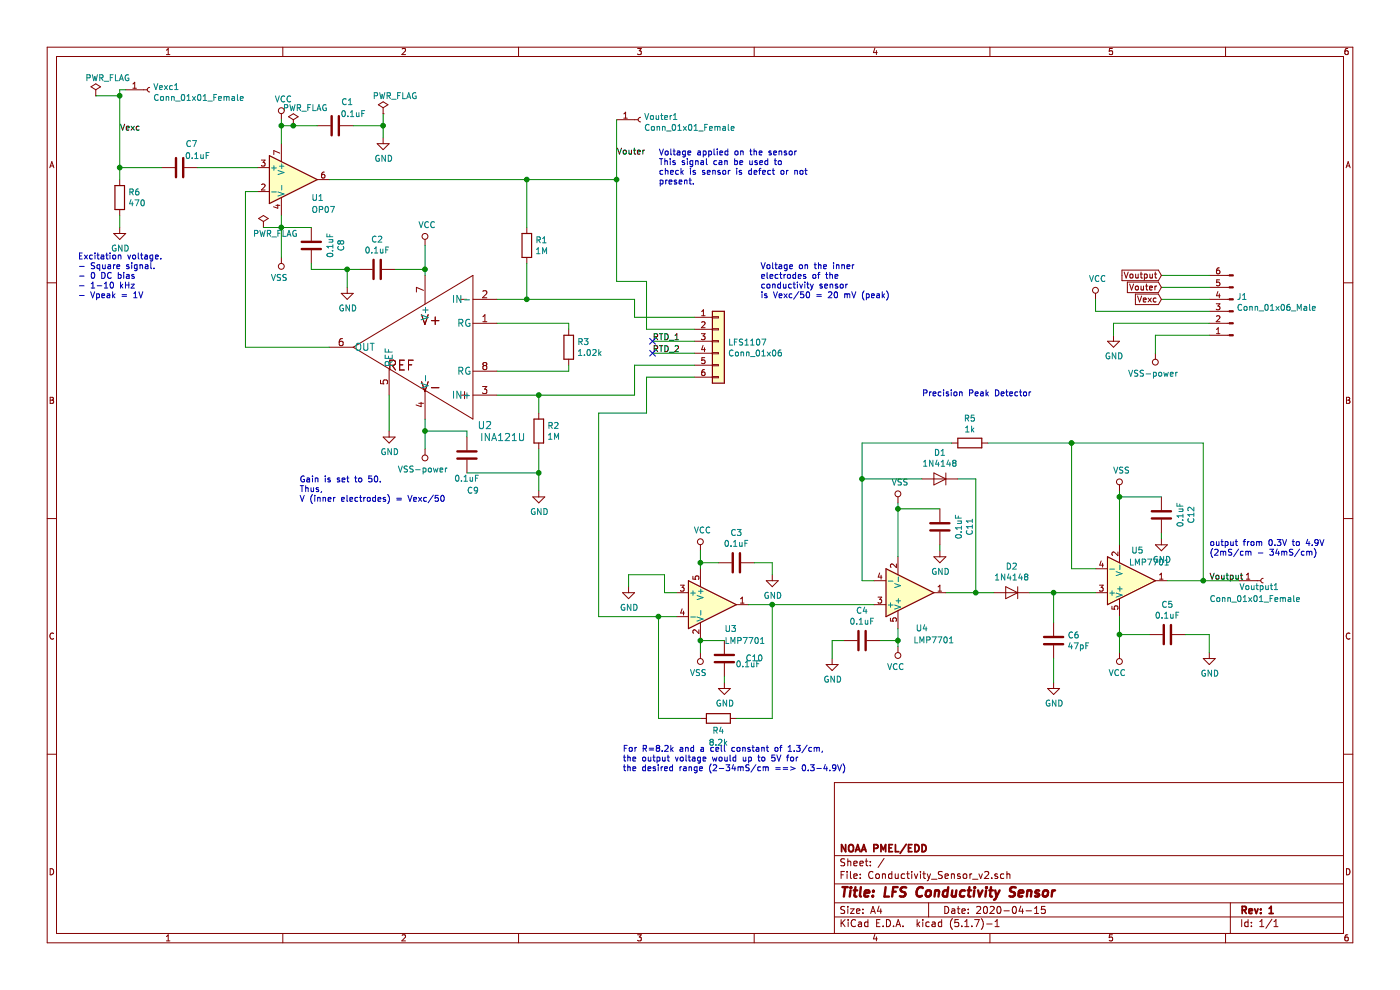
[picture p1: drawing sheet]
EESchema Schematic File Version 4
EELAYER 30 0
EELAYER END
$Descr A4 11693 8268
encoding utf-8
Sheet 1 1
Title "LFS Conductivity Sensor"
Date "2020-04-15"
Rev "1"
Comp "NOAA PMEL/EDD"
Comment1 ""
Comment2 ""
Comment3 ""
Comment4 ""
$EndDescr
$Comp
L Conductivity_Sensor-rescue:INA121U-TI_INA121 U2
U 1 1
P 3450 2900
F 0 "U2" H 2850 2250 60  0000 C CNN
F 1 "INA121U" H 2700 2150 60  0000 C CNN
F 2 "Package_SO:SO-8_3.9x4.9mm_P1.27mm" H 3450 2840 60  0001 C CNN
F 3 "http://www.ti.com/lit/gpn/ina121" H 3450 2900 60  0001 C CNN
F 4 "INA121U/2K5" H 3450 2900 50  0001 C CNN "Manu.PN"
F 5 "INA121U/2K5" H 3450 2900 50  0001 C CNN "DigikeyPN"
	1    3450 2900
	-1   0    0    -1  
$EndComp
$Comp
L Conductivity_Sensor-rescue:LMH6702MF-Amplifier_Operational U3
U 1 1
P 5950 5050
F 0 "U3" H 6050 4850 50  0000 L CNN
F 1 "LMP7701" H 6050 4750 50  0000 L CNN
F 2 "Package_TO_SOT_SMD:SOT-23-5_HandSoldering" H 6100 4950 50  0001 L CNN
F 3 "http://www.ti.com/lit/ds/symlink/lmp7701.pdf" H 5950 5055 50  0001 C CNN
F 4 "LMP7701MF/NOPB" H 5950 5050 50  0001 C CNN "DigikeyPN"
	1    5950 5050
	1    0    0    -1  
$EndComp
$Comp
L Conductivity_Sensor-rescue:GND-power #PWR0101
U 1 1
P 3250 3600
F 0 "#PWR0101" H 3250 3350 50  0001 C CNN
F 1 "GND" H 3255 3427 50  0000 C CNN
F 2 "" H 3250 3600 50  0001 C CNN
F 3 "" H 3250 3600 50  0001 C CNN
	1    3250 3600
	1    0    0    -1  
$EndComp
Wire Wire Line
	3250 3300 3250 3600
$Comp
L Conductivity_Sensor-rescue:LMH6702MF-Amplifier_Operational U4
U 1 1
P 7600 4950
F 0 "U4" H 7700 5250 50  0000 C CNN
F 1 "LMP7701" H 7800 5350 50  0000 C CNN
F 2 "Package_TO_SOT_SMD:SOT-23-5_HandSoldering" H 7750 4850 50  0001 L CNN
F 3 "http://www.ti.com/lit/ds/symlink/lmp7701.pdf" H 7600 4955 50  0001 C CNN
F 4 "LMP7701MF/NOPB" H 7600 4950 50  0001 C CNN "DigikeyPN"
	1    7600 4950
	1    0    0    1   
$EndComp
$Comp
L Conductivity_Sensor-rescue:LMH6702MF-Amplifier_Operational U5
U 1 1
P 9450 4850
F 0 "U5" H 9500 4600 50  0000 C CNN
F 1 "LMP7701" H 9600 4700 50  0000 C CNN
F 2 "Package_TO_SOT_SMD:SOT-23-5_HandSoldering" H 9600 4750 50  0001 L CNN
F 3 "http://www.ti.com/lit/ds/symlink/lmp7701.pdf" H 9450 4855 50  0001 C CNN
F 4 "LMP7701MF/NOPB" H 9450 4850 50  0001 C CNN "DigikeyPN"
	1    9450 4850
	1    0    0    1   
$EndComp
$Comp
L Conductivity_Sensor-rescue:OPA188xxD-Amplifier_Operational U1
U 1 1
P 2450 1500
F 0 "U1" H 2600 1350 50  0000 L CNN
F 1 "OP07" H 2600 1250 50  0000 L CNN
F 2 "Package_SO:SO-8_3.9x4.9mm_P1.27mm" H 2600 1400 50  0001 L CNN
F 3 "http://www.ti.com/lit/ds/symlink/op07c.pdf" H 2450 1505 50  0001 C CNN
F 4 "OP07CDR" H 2450 1500 50  0001 C CNN "Manu.PN"
F 5 "OP07CDR" H 2450 1500 50  0001 C CNN "DigikeyPN"
	1    2450 1500
	1    0    0    -1  
$EndComp
$Comp
L Conductivity_Sensor-rescue:VSS-power #PWR0102
U 1 1
P 7500 4200
F 0 "#PWR0102" H 7500 4050 50  0001 C CNN
F 1 "VSS" H 7517 4373 50  0000 C CNN
F 2 "" H 7500 4200 50  0001 C CNN
F 3 "" H 7500 4200 50  0001 C CNN
	1    7500 4200
	1    0    0    -1  
$EndComp
$Comp
L Conductivity_Sensor-rescue:VSS-power #PWR0103
U 1 1
P 9350 4100
F 0 "#PWR0103" H 9350 3950 50  0001 C CNN
F 1 "VSS" H 9367 4273 50  0000 C CNN
F 2 "" H 9350 4100 50  0001 C CNN
F 3 "" H 9350 4100 50  0001 C CNN
	1    9350 4100
	1    0    0    -1  
$EndComp
$Comp
L Conductivity_Sensor-rescue:VSS-power #PWR0104
U 1 1
P 5850 5450
F 0 "#PWR0104" H 5850 5300 50  0001 C CNN
F 1 "VSS" H 5868 5623 50  0000 C CNN
F 2 "" H 5850 5450 50  0001 C CNN
F 3 "" H 5850 5450 50  0001 C CNN
	1    5850 5450
	-1   0    0    1   
$EndComp
$Comp
L Conductivity_Sensor-rescue:VSS-power #PWR0105
U 1 1
P 2350 2150
F 0 "#PWR0105" H 2350 2000 50  0001 C CNN
F 1 "VSS" H 2368 2323 50  0000 C CNN
F 2 "" H 2350 2150 50  0001 C CNN
F 3 "" H 2350 2150 50  0001 C CNN
	1    2350 2150
	-1   0    0    1   
$EndComp
$Comp
L Conductivity_Sensor-rescue:R-Device R3
U 1 1
P 4750 2900
F 0 "R3" H 4820 2946 50  0000 L CNN
F 1 "1.02k" H 4820 2855 50  0000 L CNN
F 2 "Resistor_SMD:R_0805_2012Metric_Pad1.15x1.40mm_HandSolder" V 4680 2900 50  0001 C CNN
F 3 "~" H 4750 2900 50  0001 C CNN
F 4 "ERA-6AEB1021V" H 4750 2900 50  0001 C CNN "DigikeyPN"
	1    4750 2900
	1    0    0    -1  
$EndComp
$Comp
L Conductivity_Sensor-rescue:R-Device R1
U 1 1
P 4400 2050
F 0 "R1" H 4470 2096 50  0000 L CNN
F 1 "1M" H 4470 2005 50  0000 L CNN
F 2 "Resistor_SMD:R_0805_2012Metric_Pad1.15x1.40mm_HandSolder" V 4330 2050 50  0001 C CNN
F 3 "~" H 4400 2050 50  0001 C CNN
F 4 "ERA-6AEB105V" H 4400 2050 50  0001 C CNN "DigikeyPN"
	1    4400 2050
	1    0    0    -1  
$EndComp
$Comp
L Conductivity_Sensor-rescue:R-Device R2
U 1 1
P 4500 3600
F 0 "R2" H 4570 3646 50  0000 L CNN
F 1 "1M" H 4570 3555 50  0000 L CNN
F 2 "Resistor_SMD:R_0805_2012Metric_Pad1.15x1.40mm_HandSolder" V 4430 3600 50  0001 C CNN
F 3 "~" H 4500 3600 50  0001 C CNN
F 4 "ERA-6AEB105V" H 4500 3600 50  0001 C CNN "DigikeyPN"
	1    4500 3600
	1    0    0    -1  
$EndComp
$Comp
L Conductivity_Sensor-rescue:R-Device R4
U 1 1
P 6000 6000
F 0 "R4" V 6100 6000 50  0000 C CNN
F 1 "8.2k" V 6200 6000 50  0000 C CNN
F 2 "Resistor_SMD:R_0805_2012Metric_Pad1.15x1.40mm_HandSolder" V 5930 6000 50  0001 C CNN
F 3 "~" H 6000 6000 50  0001 C CNN
F 4 "ERA-6AEB822V" V 6000 6000 50  0001 C CNN "DigikeyPN"
	1    6000 6000
	0    1    1    0   
$EndComp
$Comp
L Conductivity_Sensor-rescue:C-Device C6
U 1 1
P 8800 5350
F 0 "C6" H 8915 5396 50  0000 L CNN
F 1 "47pF" H 8915 5305 50  0000 L CNN
F 2 "Capacitor_SMD:C_0805_2012Metric" H 8838 5200 50  0001 C CNN
F 3 "~" H 8800 5350 50  0001 C CNN
F 4 "C0805C470J5GACTU" H 8800 5350 50  0001 C CNN "DigikeyPN"
	1    8800 5350
	1    0    0    -1  
$EndComp
$Comp
L Conductivity_Sensor-rescue:D-Device D1
U 1 1
P 7850 4000
F 0 "D1" H 7850 3784 50  0000 C CNN
F 1 "1N4148" H 7850 3875 50  0000 C CNN
F 2 "Diode_SMD:D_SOD-123" H 7850 4000 50  0001 C CNN
F 3 "~" H 7850 4000 50  0001 C CNN
F 4 "1N4148WT-7" H 7850 4000 50  0001 C CNN "DigikeyPN"
	1    7850 4000
	-1   0    0    1   
$EndComp
$Comp
L Conductivity_Sensor-rescue:D-Device D2
U 1 1
P 8450 4950
F 0 "D2" H 8450 4734 50  0000 C CNN
F 1 "1N4148" H 8450 4825 50  0000 C CNN
F 2 "Diode_SMD:D_SOD-123" H 8450 4950 50  0001 C CNN
F 3 "~" H 8450 4950 50  0001 C CNN
F 4 "1N4148WT-7" H 8450 4950 50  0001 C CNN "DigikeyPN"
	1    8450 4950
	-1   0    0    1   
$EndComp
$Comp
L Conductivity_Sensor-rescue:VCC-power #PWR0106
U 1 1
P 2350 1000
F 0 "#PWR0106" H 2350 850 50  0001 C CNN
F 1 "VCC" H 2367 1173 50  0000 C CNN
F 2 "" H 2350 1000 50  0001 C CNN
F 3 "" H 2350 1000 50  0001 C CNN
	1    2350 1000
	1    0    0    -1  
$EndComp
$Comp
L Conductivity_Sensor-rescue:VCC-power #PWR0107
U 1 1
P 3550 2050
F 0 "#PWR0107" H 3550 1900 50  0001 C CNN
F 1 "VCC" H 3567 2223 50  0000 C CNN
F 2 "" H 3550 2050 50  0001 C CNN
F 3 "" H 3550 2050 50  0001 C CNN
	1    3550 2050
	1    0    0    -1  
$EndComp
$Comp
L Conductivity_Sensor-rescue:VCC-power #PWR0108
U 1 1
P 5850 4600
F 0 "#PWR0108" H 5850 4450 50  0001 C CNN
F 1 "VCC" H 5867 4773 50  0000 C CNN
F 2 "" H 5850 4600 50  0001 C CNN
F 3 "" H 5850 4600 50  0001 C CNN
	1    5850 4600
	1    0    0    -1  
$EndComp
Wire Wire Line
	4750 2700 4750 2750
$Comp
L Conductivity_Sensor-rescue:VSS-power #PWR0109
U 1 1
P 3550 3750
F 0 "#PWR0109" H 3550 3600 50  0001 C CNN
F 1 "VSS-power" H 3568 3923 50  0000 C CNN
F 2 "" H 3550 3750 50  0001 C CNN
F 3 "" H 3550 3750 50  0001 C CNN
	1    3550 3750
	-1   0    0    1   
$EndComp
$Comp
L Conductivity_Sensor-rescue:GND-power #PWR0110
U 1 1
P 5250 4900
F 0 "#PWR0110" H 5250 4650 50  0001 C CNN
F 1 "GND" H 5255 4727 50  0000 C CNN
F 2 "" H 5250 4900 50  0001 C CNN
F 3 "" H 5250 4900 50  0001 C CNN
	1    5250 4900
	1    0    0    -1  
$EndComp
Wire Wire Line
	2350 1800 2350 1900
Wire Wire Line
	2150 1600 2050 1600
Wire Wire Line
	2050 1600 2050 2900
Wire Wire Line
	2050 2900 2750 2900
Wire Wire Line
	3550 2300 3550 2250
Wire Wire Line
	2350 1000 2350 1050
Wire Wire Line
	4500 3300 4500 3450
Wire Wire Line
	4150 3100 4750 3100
Wire Wire Line
	4750 3050 4750 3100
Wire Wire Line
	4750 2700 4150 2700
Wire Wire Line
	4500 3300 4150 3300
Wire Wire Line
	4400 2500 4150 2500
Wire Wire Line
	4400 2200 4400 2500
Wire Wire Line
	4400 1900 4400 1500
Wire Wire Line
	4400 1500 2750 1500
Wire Wire Line
	8600 4950 8800 4950
Wire Wire Line
	8800 4950 8800 5200
Connection ~ 8800 4950
Wire Wire Line
	9150 4950 8800 4950
$Comp
L Conductivity_Sensor-rescue:GND-power #PWR0112
U 1 1
P 8800 5700
F 0 "#PWR0112" H 8800 5450 50  0001 C CNN
F 1 "GND" H 8805 5527 50  0000 C CNN
F 2 "" H 8800 5700 50  0001 C CNN
F 3 "" H 8800 5700 50  0001 C CNN
	1    8800 5700
	1    0    0    -1  
$EndComp
Wire Wire Line
	8800 5500 8800 5700
$Comp
L Conductivity_Sensor-rescue:VCC-power #PWR0113
U 1 1
P 9350 5450
F 0 "#PWR0113" H 9350 5300 50  0001 C CNN
F 1 "VCC" H 9368 5623 50  0000 C CNN
F 2 "" H 9350 5450 50  0001 C CNN
F 3 "" H 9350 5450 50  0001 C CNN
	1    9350 5450
	-1   0    0    1   
$EndComp
Wire Wire Line
	9350 4100 9350 4150
Wire Wire Line
	8000 4000 8150 4000
Wire Wire Line
	8150 4000 8150 4950
Wire Wire Line
	8150 4950 8300 4950
Wire Wire Line
	9150 4750 8950 4750
Wire Wire Line
	8950 4750 8950 3700
Wire Wire Line
	8950 3700 8250 3700
Wire Wire Line
	7900 4950 8150 4950
Connection ~ 8150 4950
Wire Wire Line
	7300 4850 7200 4850
Wire Wire Line
	7200 4850 7200 4000
Wire Wire Line
	7200 4000 7700 4000
Wire Wire Line
	7950 3700 7200 3700
Wire Wire Line
	7200 3700 7200 4000
Connection ~ 7200 4000
Wire Wire Line
	7500 4650 7500 4250
$Comp
L Conductivity_Sensor-rescue:VCC-power #PWR0114
U 1 1
P 7500 5400
F 0 "#PWR0114" H 7500 5250 50  0001 C CNN
F 1 "VCC" H 7518 5573 50  0000 C CNN
F 2 "" H 7500 5400 50  0001 C CNN
F 3 "" H 7500 5400 50  0001 C CNN
	1    7500 5400
	-1   0    0    1   
$EndComp
Wire Wire Line
	7500 5250 7500 5350
Wire Wire Line
	6250 5050 6450 5050
Wire Wire Line
	6150 6000 6450 6000
Wire Wire Line
	6450 6000 6450 5050
Connection ~ 6450 5050
Wire Wire Line
	6450 5050 7300 5050
Wire Wire Line
	5850 6000 5500 6000
Wire Wire Line
	5500 6000 5500 5150
Wire Wire Line
	5500 5150 5650 5150
Wire Wire Line
	5650 4950 5550 4950
Wire Wire Line
	5550 4950 5550 4800
Wire Wire Line
	5550 4800 5250 4800
Wire Wire Line
	5250 4800 5250 4900
Wire Wire Line
	5850 4600 5850 4700
Wire Wire Line
	4500 3300 5300 3300
Connection ~ 4500 3300
Wire Wire Line
	4400 2500 5300 2500
Connection ~ 4400 2500
Wire Wire Line
	4400 1500 5150 1500
Wire Wire Line
	5150 1500 5150 2350
Connection ~ 4400 1500
Connection ~ 5150 1500
Wire Wire Line
	5450 2850 5800 2850
Wire Wire Line
	5450 2950 5800 2950
Text Label 1000 1100 0    50   ~ 0
Vexc
Text Label 5150 1300 0    50   ~ 0
Vouter
Wire Wire Line
	9750 4850 10050 4850
Text Label 10100 4850 0    50   ~ 0
Voutput
Text Notes 7700 3400 0    50   ~ 0
Precision Peak Detector\n\n
Text Notes 5200 6450 0    50   ~ 0
For R=8.2k and a cell constant of 1.3/cm,\nthe output voltage would up to 5V for\nthe desired range (2-34mS/cm ==> 0.3-4.9V)
Text Notes 10100 4650 0    50   ~ 0
output from 0.3V to 4.9V\n(2mS/cm − 34mS/cm)
Text Notes 650  2500 0    50   ~ 0
Excitation voltage.\n- Square signal.\n- 0 DC bias\n- 1-10 kHz\n- Vpeak = 1V
Text Notes 5500 1550 0    50   ~ 0
Voltage applied on the sensor\nThis signal can be used to\ncheck is sensor is defect or not\npresent.
Text Notes 6350 2500 0    50   ~ 0
Voltage on the inner\nelectrodes of the\nconductivity sensor\nis Vexc/50 = 20 mV (peak)
Text Notes 2500 4200 0    50   ~ 0
Gain is set to 50.\nThus,\nV (inner electrodes) = Vexc/50
$Comp
L Conductivity_Sensor-rescue:Conn_01x06-Connector_Generic LFS1107
U 1 1
P 6000 2850
F 0 "LFS1107" H 6080 2842 50  0000 L CNN
F 1 "Conn_01x06" H 6080 2751 50  0000 L CNN
F 2 "Connector_PinHeader_1.27mm:PinHeader_1x06_P1.27mm_Vertical" H 6000 2850 50  0001 C CNN
F 3 "~" H 6000 2850 50  0001 C CNN
F 4 "SMS-106-02-G-S" H 6000 2850 50  0001 C CNN "DigikeyPN"
	1    6000 2850
	1    0    0    -1  
$EndComp
Wire Wire Line
	5150 2350 5400 2350
Wire Wire Line
	5300 3300 5300 3050
Wire Wire Line
	5300 3050 5800 3050
Wire Wire Line
	5400 3450 5400 3150
Wire Wire Line
	5400 3150 5800 3150
Wire Wire Line
	5000 3450 5400 3450
Text Label 5450 2850 0    50   ~ 0
RTD_1
Text Label 5450 2950 0    50   ~ 0
RTD_2
$Comp
L Conductivity_Sensor-rescue:Conn_01x01_Female-Connector Vexc1
U 1 1
P 1250 750
F 0 "Vexc1" H 1278 776 50  0000 L CNN
F 1 "Conn_01x01_Female" H 1278 685 50  0000 L CNN
F 2 "Connector_Wire:SolderWirePad_1x01_Drill1.2mm" H 1250 750 50  0001 C CNN
F 3 "~" H 1250 750 50  0001 C CNN
	1    1250 750 
	1    0    0    -1  
$EndComp
$Comp
L Conductivity_Sensor-rescue:C-Device C2
U 1 1
P 3150 2250
F 0 "C2" V 2898 2250 50  0000 C CNN
F 1 "0.1uF" V 2989 2250 50  0000 C CNN
F 2 "Capacitor_SMD:C_0805_2012Metric" H 3188 2100 50  0001 C CNN
F 3 "~" H 3150 2250 50  0001 C CNN
F 4 "C0805C104M5RACTU" V 3150 2250 50  0001 C CNN "DigikeyPN"
	1    3150 2250
	0    1    1    0   
$EndComp
$Comp
L Conductivity_Sensor-rescue:C-Device C1
U 1 1
P 2800 1050
F 0 "C1" V 2600 1150 50  0000 C CNN
F 1 "0.1uF" V 2700 1200 50  0000 C CNN
F 2 "Capacitor_SMD:C_0805_2012Metric" H 2838 900 50  0001 C CNN
F 3 "~" H 2800 1050 50  0001 C CNN
F 4 "C0805C104M5RACTU" V 2800 1050 50  0001 C CNN "DigikeyPN"
	1    2800 1050
	0    1    1    0   
$EndComp
$Comp
L Conductivity_Sensor-rescue:GND-power #PWR0115
U 1 1
P 2900 2400
F 0 "#PWR0115" H 2900 2150 50  0001 C CNN
F 1 "GND" H 2905 2227 50  0000 C CNN
F 2 "" H 2900 2400 50  0001 C CNN
F 3 "" H 2900 2400 50  0001 C CNN
	1    2900 2400
	1    0    0    -1  
$EndComp
Wire Wire Line
	3000 2250 2900 2250
Wire Wire Line
	3300 2250 3550 2250
Connection ~ 3550 2250
Wire Wire Line
	3550 2250 3550 2050
Wire Wire Line
	2650 1050 2450 1050
Connection ~ 2350 1050
Wire Wire Line
	2350 1050 2350 1200
$Comp
L Conductivity_Sensor-rescue:GND-power #PWR0116
U 1 1
P 3200 1150
F 0 "#PWR0116" H 3200 900 50  0001 C CNN
F 1 "GND" H 3205 977 50  0000 C CNN
F 2 "" H 3200 1150 50  0001 C CNN
F 3 "" H 3200 1150 50  0001 C CNN
	1    3200 1150
	1    0    0    -1  
$EndComp
$Comp
L Conductivity_Sensor-rescue:C-Device C3
U 1 1
P 6150 4700
F 0 "C3" V 5898 4700 50  0000 C CNN
F 1 "0.1uF" V 5989 4700 50  0000 C CNN
F 2 "Capacitor_SMD:C_0805_2012Metric" H 6188 4550 50  0001 C CNN
F 3 "~" H 6150 4700 50  0001 C CNN
F 4 "C0805C104M5RACTU" V 6150 4700 50  0001 C CNN "DigikeyPN"
	1    6150 4700
	0    1    1    0   
$EndComp
$Comp
L Conductivity_Sensor-rescue:C-Device C4
U 1 1
P 7200 5350
F 0 "C4" V 6948 5350 50  0000 C CNN
F 1 "0.1uF" V 7039 5350 50  0000 C CNN
F 2 "Capacitor_SMD:C_0805_2012Metric" H 7238 5200 50  0001 C CNN
F 3 "~" H 7200 5350 50  0001 C CNN
F 4 "C0805C104M5RACTU" V 7200 5350 50  0001 C CNN "DigikeyPN"
	1    7200 5350
	0    1    1    0   
$EndComp
$Comp
L Conductivity_Sensor-rescue:C-Device C5
U 1 1
P 9750 5300
F 0 "C5" V 9498 5300 50  0000 C CNN
F 1 "0.1uF" V 9589 5300 50  0000 C CNN
F 2 "Capacitor_SMD:C_0805_2012Metric" H 9788 5150 50  0001 C CNN
F 3 "~" H 9750 5300 50  0001 C CNN
F 4 "C0805C104M5RACTU" V 9750 5300 50  0001 C CNN "DigikeyPN"
	1    9750 5300
	0    1    1    0   
$EndComp
Wire Wire Line
	9600 5300 9350 5300
Wire Wire Line
	9350 5300 9350 5450
$Comp
L Conductivity_Sensor-rescue:GND-power #PWR0117
U 1 1
P 10100 5450
F 0 "#PWR0117" H 10100 5200 50  0001 C CNN
F 1 "GND" H 10105 5277 50  0000 C CNN
F 2 "" H 10100 5450 50  0001 C CNN
F 3 "" H 10100 5450 50  0001 C CNN
	1    10100 5450
	1    0    0    -1  
$EndComp
Wire Wire Line
	9900 5300 10100 5300
Wire Wire Line
	10100 5300 10100 5450
Wire Wire Line
	7350 5350 7500 5350
Connection ~ 7500 5350
Wire Wire Line
	7500 5350 7500 5400
$Comp
L Conductivity_Sensor-rescue:GND-power #PWR0118
U 1 1
P 6950 5500
F 0 "#PWR0118" H 6950 5250 50  0001 C CNN
F 1 "GND" H 6955 5327 50  0000 C CNN
F 2 "" H 6950 5500 50  0001 C CNN
F 3 "" H 6950 5500 50  0001 C CNN
	1    6950 5500
	1    0    0    -1  
$EndComp
Wire Wire Line
	6950 5500 6950 5350
Wire Wire Line
	6950 5350 7050 5350
Wire Wire Line
	1050 750  1000 750 
Wire Wire Line
	1000 750  1000 800 
$Comp
L Conductivity_Sensor-rescue:Conn_01x01_Female-Connector Vouter1
U 1 1
P 5350 1000
F 0 "Vouter1" H 5378 1026 50  0000 L CNN
F 1 "Conn_01x01_Female" H 5378 935 50  0000 L CNN
F 2 "Connector_Wire:SolderWirePad_1x01_Drill1.2mm" H 5350 1000 50  0001 C CNN
F 3 "~" H 5350 1000 50  0001 C CNN
	1    5350 1000
	1    0    0    -1  
$EndComp
Wire Wire Line
	6000 4700 5850 4700
Connection ~ 5850 4700
Wire Wire Line
	5850 4700 5850 4750
$Comp
L Conductivity_Sensor-rescue:GND-power #PWR0119
U 1 1
P 6450 4800
F 0 "#PWR0119" H 6450 4550 50  0001 C CNN
F 1 "GND" H 6455 4627 50  0000 C CNN
F 2 "" H 6450 4800 50  0001 C CNN
F 3 "" H 6450 4800 50  0001 C CNN
	1    6450 4800
	1    0    0    -1  
$EndComp
Wire Wire Line
	6450 4800 6450 4700
Wire Wire Line
	6450 4700 6300 4700
$Comp
L Conductivity_Sensor-rescue:R-Device R5
U 1 1
P 8100 3700
F 0 "R5" V 7893 3700 50  0000 C CNN
F 1 "1k" V 7984 3700 50  0000 C CNN
F 2 "Resistor_SMD:R_0805_2012Metric_Pad1.15x1.40mm_HandSolder" V 8030 3700 50  0001 C CNN
F 3 "~" H 8100 3700 50  0001 C CNN
F 4 "ERA-6AEB102V" V 8100 3700 50  0001 C CNN "DigikeyPN"
	1    8100 3700
	0    1    1    0   
$EndComp
$Comp
L Conductivity_Sensor-rescue:Conn_01x01_Female-Connector Voutput1
U 1 1
P 10550 4850
F 0 "Voutput1" H 10350 4800 50  0000 L CNN
F 1 "Conn_01x01_Female" H 10100 4700 50  0000 L CNN
F 2 "Connector_Wire:SolderWirePad_1x01_Drill1.2mm" H 10550 4850 50  0001 C CNN
F 3 "~" H 10550 4850 50  0001 C CNN
	1    10550 4850
	1    0    0    -1  
$EndComp
Wire Wire Line
	9350 5150 9350 5300
Connection ~ 9350 5300
Wire Wire Line
	3550 3500 3550 3600
NoConn ~ 5450 2850
NoConn ~ 5450 2950
Wire Wire Line
	5000 5150 5500 5150
Wire Wire Line
	5000 3450 5000 5150
Connection ~ 5500 5150
$Comp
L Conductivity_Sensor-rescue:PWR_FLAG-power #FLG0101
U 1 1
P 2450 1050
F 0 "#FLG0101" H 2450 1125 50  0001 C CNN
F 1 "PWR_FLAG" H 2550 1200 50  0000 C CNN
F 2 "" H 2450 1050 50  0001 C CNN
F 3 "~" H 2450 1050 50  0001 C CNN
	1    2450 1050
	1    0    0    -1  
$EndComp
Connection ~ 2450 1050
Wire Wire Line
	2450 1050 2350 1050
$Comp
L Conductivity_Sensor-rescue:PWR_FLAG-power #FLG0102
U 1 1
P 2200 1900
F 0 "#FLG0102" H 2200 1975 50  0001 C CNN
F 1 "PWR_FLAG" H 2300 1850 50  0000 C CNN
F 2 "" H 2200 1900 50  0001 C CNN
F 3 "~" H 2200 1900 50  0001 C CNN
	1    2200 1900
	1    0    0    -1  
$EndComp
Wire Wire Line
	2200 1900 2350 1900
Connection ~ 2350 1900
Wire Wire Line
	2350 1900 2350 2150
$Comp
L Conductivity_Sensor-rescue:PWR_FLAG-power #FLG0104
U 1 1
P 800 800
F 0 "#FLG0104" H 800 875 50  0001 C CNN
F 1 "PWR_FLAG" H 900 950 50  0000 C CNN
F 2 "" H 800 800 50  0001 C CNN
F 3 "~" H 800 800 50  0001 C CNN
	1    800  800 
	1    0    0    -1  
$EndComp
Wire Wire Line
	800  800  1000 800 
Connection ~ 1000 800 
Wire Wire Line
	1000 800  1000 1400
$Comp
L Conductivity_Sensor-rescue:PWR_FLAG-power #FLG0105
U 1 1
P 3200 950
F 0 "#FLG0105" H 3200 1025 50  0001 C CNN
F 1 "PWR_FLAG" H 3300 1100 50  0000 C CNN
F 2 "" H 3200 950 50  0001 C CNN
F 3 "~" H 3200 950 50  0001 C CNN
	1    3200 950 
	1    0    0    -1  
$EndComp
Wire Wire Line
	5150 1000 5150 1500
Wire Wire Line
	2950 1050 3200 1050
Wire Wire Line
	3200 950  3200 1050
Wire Wire Line
	3200 1150 3200 1050
Connection ~ 3200 1050
Wire Wire Line
	5400 2750 5800 2750
Wire Wire Line
	5400 2350 5400 2750
Wire Wire Line
	5300 2500 5300 2650
Wire Wire Line
	5300 2650 5800 2650
$Comp
L Conductivity_Sensor-rescue:GND-power #PWR0111
U 1 1
P 4500 4100
F 0 "#PWR0111" H 4500 3850 50  0001 C CNN
F 1 "GND" H 4505 3927 50  0000 C CNN
F 2 "" H 4500 4100 50  0001 C CNN
F 3 "" H 4500 4100 50  0001 C CNN
	1    4500 4100
	1    0    0    -1  
$EndComp
$Comp
L Conductivity_Sensor-rescue:C-Device C12
U 1 1
P 9700 4300
F 0 "C12" V 9448 4300 50  0000 C CNN
F 1 "0.1uF" V 9539 4300 50  0000 C CNN
F 2 "Capacitor_SMD:C_0805_2012Metric" H 9738 4150 50  0001 C CNN
F 3 "~" H 9700 4300 50  0001 C CNN
F 4 "C0805C104M5RACTU" V 9700 4300 50  0001 C CNN "DigikeyPN"
	1    9700 4300
	-1   0    0    1   
$EndComp
Wire Wire Line
	9700 4150 9350 4150
Connection ~ 9350 4150
Wire Wire Line
	9350 4150 9350 4550
$Comp
L Conductivity_Sensor-rescue:GND-power #PWR0120
U 1 1
P 9700 4500
F 0 "#PWR0120" H 9700 4250 50  0001 C CNN
F 1 "GND" H 9705 4327 50  0000 C CNN
F 2 "" H 9700 4500 50  0001 C CNN
F 3 "" H 9700 4500 50  0001 C CNN
	1    9700 4500
	1    0    0    -1  
$EndComp
Wire Wire Line
	9700 4500 9700 4450
Wire Wire Line
	8950 3700 10050 3700
Wire Wire Line
	10050 3700 10050 4850
Connection ~ 8950 3700
Connection ~ 10050 4850
Wire Wire Line
	10050 4850 10350 4850
$Comp
L Conductivity_Sensor-rescue:C-Device C11
U 1 1
P 7850 4400
F 0 "C11" V 7598 4400 50  0000 C CNN
F 1 "0.1uF" V 7689 4400 50  0000 C CNN
F 2 "Capacitor_SMD:C_0805_2012Metric" H 7888 4250 50  0001 C CNN
F 3 "~" H 7850 4400 50  0001 C CNN
F 4 "C0805C104M5RACTU" V 7850 4400 50  0001 C CNN "DigikeyPN"
	1    7850 4400
	-1   0    0    1   
$EndComp
$Comp
L Conductivity_Sensor-rescue:C-Device C10
U 1 1
P 6050 5500
F 0 "C10" H 5798 5500 50  0000 C CNN
F 1 "0.1uF" H 5850 5550 50  0000 C CNN
F 2 "Capacitor_SMD:C_0805_2012Metric" H 6088 5350 50  0001 C CNN
F 3 "~" H 6050 5500 50  0001 C CNN
F 4 "C0805C104M5RACTU" V 6050 5500 50  0001 C CNN "DigikeyPN"
	1    6050 5500
	-1   0    0    1   
$EndComp
Wire Wire Line
	6050 5350 5850 5350
Connection ~ 5850 5350
Wire Wire Line
	5850 5350 5850 5450
$Comp
L Conductivity_Sensor-rescue:GND-power #PWR0121
U 1 1
P 6050 5700
F 0 "#PWR0121" H 6050 5450 50  0001 C CNN
F 1 "GND" H 6055 5527 50  0000 C CNN
F 2 "" H 6050 5700 50  0001 C CNN
F 3 "" H 6050 5700 50  0001 C CNN
	1    6050 5700
	1    0    0    -1  
$EndComp
Wire Wire Line
	6050 5650 6050 5700
Wire Wire Line
	7850 4250 7500 4250
Connection ~ 7500 4250
Wire Wire Line
	7500 4250 7500 4200
$Comp
L Conductivity_Sensor-rescue:GND-power #PWR0122
U 1 1
P 7850 4600
F 0 "#PWR0122" H 7850 4350 50  0001 C CNN
F 1 "GND" H 7855 4427 50  0000 C CNN
F 2 "" H 7850 4600 50  0001 C CNN
F 3 "" H 7850 4600 50  0001 C CNN
	1    7850 4600
	1    0    0    -1  
$EndComp
Wire Wire Line
	7850 4600 7850 4550
$Comp
L Conductivity_Sensor-rescue:C-Device C8
U 1 1
P 2600 2050
F 0 "C8" V 2348 2050 50  0000 C CNN
F 1 "0.1uF" V 2439 2050 50  0000 C CNN
F 2 "Capacitor_SMD:C_0805_2012Metric" H 2638 1900 50  0001 C CNN
F 3 "~" H 2600 2050 50  0001 C CNN
F 4 "C0805C104M5RACTU" V 2600 2050 50  0001 C CNN "DigikeyPN"
	1    2600 2050
	-1   0    0    1   
$EndComp
Wire Wire Line
	2350 1900 2600 1900
Wire Wire Line
	2900 2250 2900 2400
Wire Wire Line
	2600 2200 2600 2250
Wire Wire Line
	2600 2250 2900 2250
Connection ~ 2900 2250
$Comp
L Conductivity_Sensor-rescue:R-Device R6
U 1 1
P 1000 1650
F 0 "R6" H 1070 1696 50  0000 L CNN
F 1 "470" H 1070 1605 50  0000 L CNN
F 2 "Resistor_SMD:R_0805_2012Metric" V 930 1650 50  0001 C CNN
F 3 "~" H 1000 1650 50  0001 C CNN
F 4 "CRCW0805470RFKEAC" H 1000 1650 50  0001 C CNN "DigikeyPN"
	1    1000 1650
	1    0    0    -1  
$EndComp
$Comp
L Conductivity_Sensor-rescue:C-Device C7
U 1 1
P 1500 1400
F 0 "C7" V 1300 1500 50  0000 C CNN
F 1 "0.1uF" V 1400 1550 50  0000 C CNN
F 2 "Capacitor_SMD:C_0805_2012Metric" H 1538 1250 50  0001 C CNN
F 3 "~" H 1500 1400 50  0001 C CNN
F 4 "C0805C104M5RACTU" V 1500 1400 50  0001 C CNN "DigikeyPN"
	1    1500 1400
	0    1    1    0   
$EndComp
Wire Wire Line
	1350 1400 1000 1400
Wire Wire Line
	1000 1500 1000 1400
Connection ~ 1000 1400
Wire Wire Line
	1650 1400 2150 1400
$Comp
L Conductivity_Sensor-rescue:GND-power #PWR0123
U 1 1
P 1000 1900
F 0 "#PWR0123" H 1000 1650 50  0001 C CNN
F 1 "GND" H 1005 1727 50  0000 C CNN
F 2 "" H 1000 1900 50  0001 C CNN
F 3 "" H 1000 1900 50  0001 C CNN
	1    1000 1900
	1    0    0    -1  
$EndComp
Wire Wire Line
	1000 1800 1000 1900
$Comp
L Conductivity_Sensor-rescue:C-Device C9
U 1 1
P 3900 3800
F 0 "C9" H 3850 4100 50  0000 C CNN
F 1 "0.1uF" H 3900 4000 50  0000 C CNN
F 2 "Capacitor_SMD:C_0805_2012Metric" H 3938 3650 50  0001 C CNN
F 3 "~" H 3900 3800 50  0001 C CNN
F 4 "C0805C104M5RACTU" V 3900 3800 50  0001 C CNN "DigikeyPN"
	1    3900 3800
	-1   0    0    1   
$EndComp
Wire Wire Line
	3900 3600 3550 3600
Connection ~ 3550 3600
Wire Wire Line
	3550 3600 3550 3750
Wire Wire Line
	4500 3750 4500 3950
Wire Wire Line
	3900 3950 4500 3950
Connection ~ 4500 3950
Wire Wire Line
	4500 3950 4500 4100
Wire Wire Line
	3900 3600 3900 3650
$Comp
L Connector:Conn_01x06_Male J1
U 1 1
P 10300 2600
F 0 "J1" H 10272 2482 50  0000 R CNN
F 1 "Conn_01x06_Male" H 10272 2573 50  0000 R CNN
F 2 "Connector_PinHeader_2.54mm:PinHeader_1x06_P2.54mm_Horizontal" H 10300 2600 50  0001 C CNN
F 3 "~" H 10300 2600 50  0001 C CNN
	1    10300 2600
	-1   0    0    1   
$EndComp
$Comp
L Conductivity_Sensor-rescue:VCC-power #PWR0124
U 1 1
P 9150 2500
F 0 "#PWR0124" H 9150 2350 50  0001 C CNN
F 1 "VCC" H 9167 2673 50  0000 C CNN
F 2 "" H 9150 2500 50  0001 C CNN
F 3 "" H 9150 2500 50  0001 C CNN
	1    9150 2500
	1    0    0    -1  
$EndComp
$Comp
L Conductivity_Sensor-rescue:GND-power #PWR0125
U 1 1
P 9300 2800
F 0 "#PWR0125" H 9300 2550 50  0001 C CNN
F 1 "GND" H 9305 2627 50  0000 C CNN
F 2 "" H 9300 2800 50  0001 C CNN
F 3 "" H 9300 2800 50  0001 C CNN
	1    9300 2800
	1    0    0    -1  
$EndComp
$Comp
L Conductivity_Sensor-rescue:VSS-power #PWR0126
U 1 1
P 9650 2950
F 0 "#PWR0126" H 9650 2800 50  0001 C CNN
F 1 "VSS-power" H 9668 3123 50  0000 C CNN
F 2 "" H 9650 2950 50  0001 C CNN
F 3 "" H 9650 2950 50  0001 C CNN
	1    9650 2950
	-1   0    0    1   
$EndComp
Wire Wire Line
	10100 2800 9650 2800
Wire Wire Line
	9650 2800 9650 2950
Wire Wire Line
	10100 2700 9300 2700
Wire Wire Line
	9300 2700 9300 2800
Wire Wire Line
	9150 2500 9150 2600
Wire Wire Line
	9150 2600 10100 2600
Text GLabel 9700 2500 0    50   Input ~ 0
Vexc
Wire Wire Line
	9700 2500 10100 2500
Text GLabel 9700 2400 0    50   Input ~ 0
Vouter
Text GLabel 9700 2300 0    50   Input ~ 0
Voutput
Wire Wire Line
	9700 2300 10100 2300
Wire Wire Line
	10100 2400 9700 2400
$EndSCHEMATC
